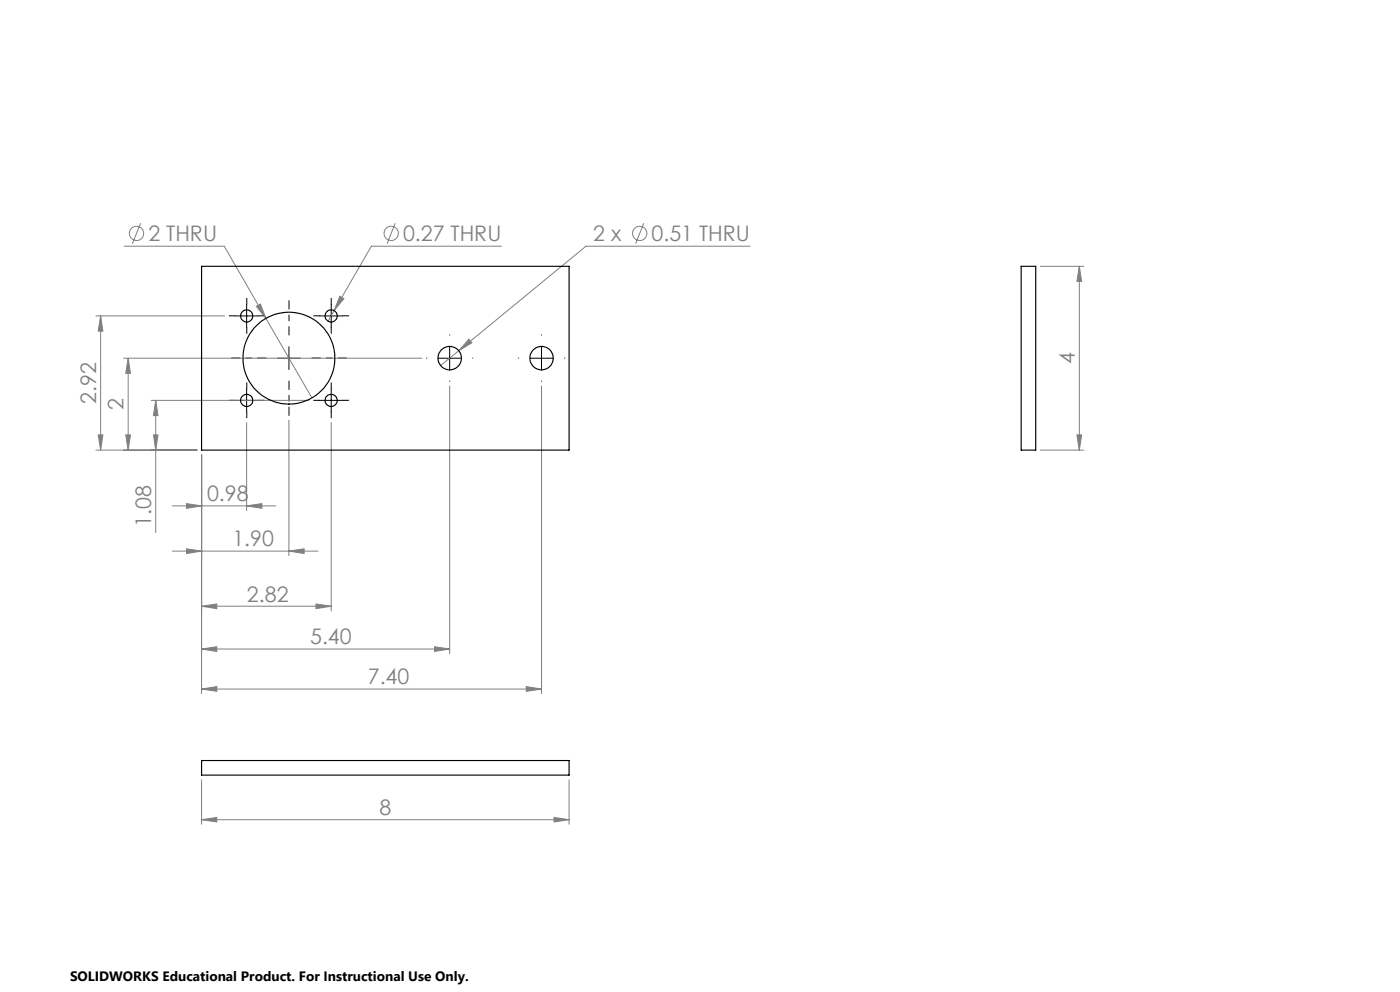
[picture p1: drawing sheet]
<svg xmlns="http://www.w3.org/2000/svg" width="305mm" height="216mm" viewBox="0 0 305 216" stroke-linecap="round" stroke-linejoin="round" font-family="sans-serif">
<g fill="none" stroke="#808080" stroke-width=".22">
<path d="M27 53.6h21.8l19.1 33M30.6 48.6l-1.8 4.4M86 48.6l-1.7 4.4M109.1 53.6h-28.2l-8.2 14M140.2 48.6l-1.8 4.4M163.3 53.6h-35.7l-27.7 22.7M226.5 58h9.5M235 58l.5 3.2h-1zM235 58v40M20.9 68.8h28M21.9 68.8l.5 3.3h-1zM21.9 68.8v29.2"/>
<path d="M26.9 78h65M27.9 78l.5 3.2h-1zM27.9 78v20M55.8 66.7l.9-.5 1.2 3.1zM72.7 67.6l-1.3 2.3M74 64.5l.9 .5-2.2 2.6zM99.9 76.3l-4 3.3M102.1 73.8l.6 .8-2.8 1.7zM20.9 98h22M21.4 94.7h1l-.5 3.3zM27.4 94.7h1l-.5 3.3zM32.9 87.1h34.4"/>
<path d="M33.4 94.7h1l-.5 3.3zM33.9 87.1l.5 3.4h-1zM33.9 87.1v28.8M43.9 99v52M53.7 92v19.1M62.9 91.4v29.5M72.1 92v41M97.9 84v58.3M117.9 84v67M226.5 98h9.5M234.5 94.7h1l-.5 3.3zM37.5 110.1h22.5"/>
<path d="M37.5 119.9h31.8M40.6 109.6l3.3 .5-3.3 .5zM40.6 119.5l3.3 .4-3.3 .6zM53.7 110.1l3.3-.5v1zM62.9 119.9l3.3-.4v1zM43.9 131.9l3.3-.5v1.1zM43.9 131.9h28.2M68.8 131.4l3.3 .5-3.3 .6zM43.9 141.3l3.3-.5v1zM43.9 150l3.3-.6v1.1zM43.9 141.3h54M43.9 150h74"/>
<path d="M94.6 140.8l3.3 .5-3.3 .5zM114.6 149.4l3.3 .6-3.3 .5zM43.9 178.4l3.3-.5v1zM43.9 169.7v9.7M43.9 178.4h80M120.6 177.9l3.3 .5-3.3 .5zM123.9 169.7v9.7"/>
<circle cx="29.7" cy="50.8" r="1.55"/>
<circle cx="85.2" cy="50.8" r="1.55"/>
<circle cx="139.3" cy="50.8" r="1.55"/>
</g>
<g fill="none" stroke="#000" stroke-width=".22" stroke-dasharray="15.2 1.3 1.3 1.3">
<path d="M51.2 68.7h-1.3M53.7 66.2v-1.3M53.7 71.2v1.4M56.2 68.7h1.4M69.6 68.7h-1.3M72.1 66.2v-1.3M72.1 71.2v1.4M74.6 68.7h1.3M92.9 77.9h.1M97.9 72.9h.1M102.9 77.9h.1M112.9 77.9h.1"/>
<path d="M117.9 72.9h.1M122.9 77.9h.1M51.2 87.1h-1.3M53.7 84.6v-1.3M53.7 89.6v1.3M56.2 87.1h1.4M69.6 87.1h-1.3M72.1 84.6v-1.3M72.1 89.6v1.3M74.6 87.1h1.3M97.9 82.9v.1M117.9 82.9v.1"/>
</g>
<path d="M57.9 77.9h-7.5M62.9 72.9v-7.5M67.9 77.9h7.5M62.9 82.9v7.5" fill="none" stroke="#000" stroke-width=".22" stroke-dasharray="15.2 1.3 1.3 1.3" stroke-dashoffset="13.4"/>
<g fill="none" stroke="#000" stroke-width=".22">
<path d="M51.2 68.8h5M53.7 66.3v5M60.4 78h5M62.9 75.5v4.9M69.6 68.8h5M72.1 66.3v5M95.4 78h5M97.9 75.5v4.9M115.4 78h5M117.9 75.5v4.9M51.2 87.1h5M53.7 84.6v5"/>
<path d="M69.6 87.1h5M72.1 84.6v5"/>
</g>
<g fill="#808080">
<path d="M43.9 131.9l3.3-.5v1.1zM68.8 131.4l3.3 .5-3.3 .6zM40.6 109.6l3.3 .5-3.3 .5zM53.7 110.1l3.3-.5v1zM102.1 73.8l-2.2 2.5 2.8-1.7zM43.9 141.3l3.3-.5v1zM94.6 140.8l3.3 .5-3.3 .5zM43.9 150l3.3-.6v1.1zM114.6 149.4l3.3 .6-3.3 .5zM55.8 66.7l2.1 2.6-1.2-3.1zM40.6 119.5l3.3 .4-3.3 .6zM62.9 119.9l3.3-.4v1zM74 64.5l-1.3 3.1 2.2-2.6zM43.9 178.4l3.3-.5v1zM120.6 177.9l3.3 .5-3.3 .5z"/>
<path d="M33.4 94.7h1l-.5 3.3zM33.9 87.1l.5 3.4h-1zM21.4 94.7h1l-.5 3.3zM21.9 68.8l.5 3.3h-1zM27.4 94.7h1l-.5 3.3zM27.9 78l.5 3.2h-1zM234.5 94.7h1l-.5 3.3zM235 58l.5 3.2h-1z"/>
</g>
<g fill="none" stroke="#000" stroke-width=".25">
<path d="M43.9 58h80v40h-80zM222.3 58h3.2v40h-3.2zM43.9 165.5h80v3.2h-80z"/>
<circle cx="53.7" cy="68.8" r="1.33"/>
<circle cx="62.9" cy="77.9" r="10"/>
<circle cx="72.1" cy="68.8" r="1.33"/>
<circle cx="97.9" cy="78" r="2.55"/>
<circle cx="117.9" cy="78" r="2.54"/>
<circle cx="53.7" cy="87.1" r="1.33"/>
<circle cx="72.1" cy="87.1" r="1.33"/>
</g>
<g font-size="4.7" fill="#808080">
<text x="32.3" y="52.5">2 THRU</text>
<text x="87.7" y="52.5">0.27 THRU</text>
<text x="129.2" y="52.5">2 x</text>
<text x="141.9" y="52.5">0.51 THRU</text>
<text x="234" y="79.2" transform="rotate(-90 234 79.2)">4</text>
<text x="20.9" y="87.9" transform="rotate(-90 20.9 87.9)">2.92</text>
<text x="26.9" y="89.2" transform="rotate(-90 26.9 89.2)">2</text>
<text x="45.1" y="109.1">0.98</text>
<text x="32.9" y="114.6" transform="rotate(-90 32.9 114.6)">1.08</text>
<text x="50.6" y="118.9">1.90</text>
<text x="53.8" y="130.9">2.82</text>
<text x="67.5" y="140.2">5.40</text>
<text x="80.1" y="148.9">7.40</text>
<text x="82.6" y="177.4">8</text>
</g>
<text font-size="3" x="15.2" y="213.5">SOLIDWORKS Educational Product. For Instructional Use Only.</text>
</svg>
